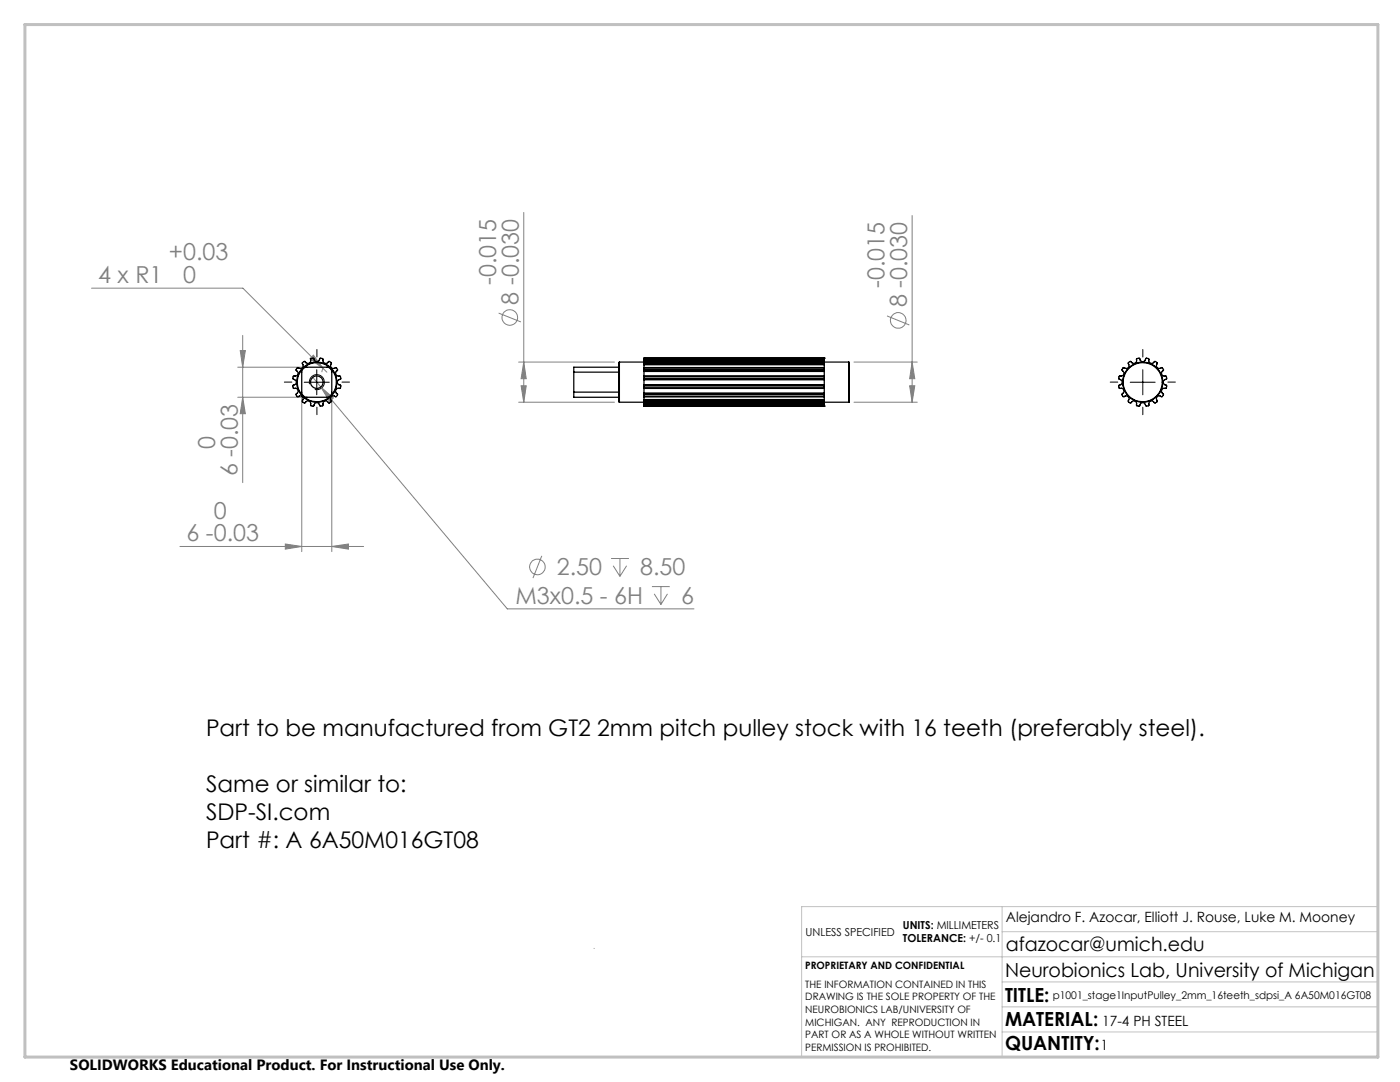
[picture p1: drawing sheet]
<svg xmlns="http://www.w3.org/2000/svg" width="279mm" height="216mm" viewBox="0 0 279 216" stroke-linecap="round" stroke-linejoin="round" font-family="sans-serif">
<g fill="none" stroke="#808080" stroke-width=".2">
<path d="M18.3 57.5h30.2l16 16.1M104.5 42.4v37.9M182 43v37.3M47.4 79.3h12.8v30.8M47.4 73.3h12.8M47.9 70h1.1l-.6 3.3zM48.4 79.3l.6 3.2h-1.1zM48.4 66.9v29.4M61.8 71.6l.7-.7 2 2.7zM62.4 75.3l1.6 1.9M64 77.2l2.5 2.2-.7 .7zM64 77.2l37.2 44.3h37.3"/>
<path d="M64.5 73.6l-.3 .7M64.5 73.6l.7 .7M66.2 79.3v30.8M99.5 62.5l4.5 1.7M103.5 72.2h19.1M104 77h1l-.5 3.3zM104.5 72.2l.5 3.4h-1zM170.4 72.2h12.7M177 63l4.5 1.8M181.5 77h1.1l-.6 3.3zM182 72.2l.6 3.4h-1.1zM103.5 80.3h19.1"/>
<path d="M170.4 80.3h12.7M35.9 109h36.7M56.9 108.5l3.3 .5-3.3 .6zM66.2 109l3.3-.5v1.1zM108.1 110.9l-1.7 4.5M122 111.4h3.5M122.4 112.9l1.3 2.1M123.7 111.4v3.6M125.1 112.9l-1.4 2.1M130.1 117.1h3.6M130.6 118.5l1.3 2.1M131.9 117.1v3.5"/>
<path d="M133.2 118.5l-1.3 2.1"/>
<circle cx="101.7" cy="63.4" r="1.55"/>
<circle cx="179.3" cy="63.9" r="1.56"/>
<circle cx="107.2" cy="113.1" r="1.55"/>
</g>
<path d="M60.7 76.3h5M61.8 76.7a1.51 1.51 0 0 1 1.3-1.9 1.51 1.51 0 0 1 1.6 1.6 1.51 1.51 0 0 1-1.9 1.3M63.2 73.8v5M225.6 76.3h4.9M228.1 73.8v5" fill="none" stroke="#000" stroke-width=".2"/>
<path d="M58.2 76.2h-1.5M63.2 71.2v-1.5M68.2 76.2h1.5M223.1 76.2h-1.5M228.1 71.2v-1.5M233.1 76.2h1.5M63.2 81.2v1.5M228.1 81.2v1.5" fill="none" stroke="#000" stroke-width=".2" stroke-dasharray="15.2 1.3 1.3 1.3"/>
<path d="M118.6 189.2v.1M160 190.9h115M200 185.9h75M200 180.9v30M200 195.9h75M275 180.9h-115v30M200 205.9h75M200 200.9h75" fill="none" stroke="#c0c0c0" stroke-width=".2"/>
<path d="M5 4.9h270v206h-270z" fill="none" stroke="#c0c0c0" stroke-width=".6"/>
<g fill="#808080">
<path d="M62.5 70.9l-.7 .7 2.7 2zM56.9 108.5l3.3 .5-3.3 .6zM66.2 109l3.3-.5v1.1zM64 77.2l1.8 2.9 .7-.7z"/>
<path d="M104.5 72.2l.5 3.4h-1zM104 77h1l-.5 3.3zM182 72.2l.6 3.4h-1.1zM181.5 77h1.1l-.6 3.3zM47.9 70h1.1l-.6 3.3zM48.4 79.3l.6 3.2h-1.1z"/>
</g>
<g fill="none" stroke="#000" stroke-width=".25">
<path d="M59.3 73.4l.2-.1a.59 .59 0 0 0 .8 .1 .59 .59 0 0 0 .1-.8l-.1-.2 .3-.2a.25 .25 0 0 1 .2-.1 .25 .25 0 0 1 .2 .2 .64 .64 0 0 0 .8 0 .64 .64 0 0 0 .2-.7l.1-.1a.37 .37 0 0 1 .4 0 .37 .37 0 0 1 .2 .4 .63 .63 0 0 0 .7 .2 .63 .63 0 0 0 .5-.6h.1a.36 .36 0 0 1 .4 .1 .36 .36 0 0 1 .1 .4 .62 .62 0 0 0 .5 .5 .62 .62 0 0 0 .6-.4l.2 .1a.33 .33 0 0 1 .3 .2 .33 .33 0 0 1-.1 .4 .6 .6 0 0 0 .3 .6 .6 .6 0 0 0 .7-.1l.2 .1a.35 .35 0 0 1 .2 .4 .35 .35 0 0 1-.3 .3 .66 .66 0 0 0 .1 .7 .66 .66 0 0 0 .7 .2v.2a.35 .35 0 0 1 .1 .4 .35 .35 0 0 1-.4 .2 .61 .61 0 0 0-.2 .6 .61 .61 0 0 0 .6 .5v.3a.3 .3 0 0 1-.2 .3 .3 .3 0 0 1-.3 0 .62 .62 0 0 0-.5 .5 .62 .62 0 0 0 .4 .6l-.1 .2a.35 .35 0 0 1-.2 .4 .35 .35 0 0 1-.4-.2 .65 .65 0 0 0-.6 .4 .65 .65 0 0 0 0 .7l-.5 .3a.61 .61 0 0 0-.7-.4 .61 .61 0 0 0-.4 .8v.1l-.2 .1a.35 .35 0 0 1-.4 0 .35 .35 0 0 1-.2-.3 .56 .56 0 0 0-.6-.3 .56 .56 0 0 0-.4 .6h-.3a.34 .34 0 0 1-.3-.1 .34 .34 0 0 1-.1-.4 .66 .66 0 0 0-.5-.4 .66 .66 0 0 0-.7 .3h-.2a.35 .35 0 0 1-.3-.3 .35 .35 0 0 1 .2-.4 .68 .68 0 0 0-.4-.6 .68 .68 0 0 0-.7 .1l-.1-.1a.35 .35 0 0 1-.2-.4 .35 .35 0 0 1 .2-.3 .67 .67 0 0 0 0-.7 .67 .67 0 0 0-.7-.2l-.1-.1a.34 .34 0 0 1-.1-.4 .34 .34 0 0 1 .4-.2 .62 .62 0 0 0 .3-.7 .62 .62 0 0 0-.6-.5v-.2a.33 .33 0 0 1 .1-.3 .33 .33 0 0 1 .3-.1 .67 .67 0 0 0 .5-.5 .67 .67 0 0 0-.3-.7zM60.5 73.6l.5-.3h4.2a.96 .96 0 0 1 1 1v3.9a1.02 1.02 0 0 1-1 1.1h-4a1.09 1.09 0 0 1-1-1.1v-3.9zM114.5 78.2v1.1h9M114.5 74.3h9M114.5 78.2h9M114.5 74.3v3.9M123.5 73.3h-9v1M123.6 72.2v8.1M123.6 72.2l-.1 .2v7.8l.1 .1M123.6 72.2h4.9M128.5 75.5v.2M128.5 76.8v.2"/>
<path d="M128.5 75.1v.4M128.5 77v.4M128.5 75v.1M128.5 77.4v.1M128.5 75.7v.1M128.5 76.8h.1M128.5 75.8v1M128.5 74.1v.9M128.5 77.5v.9M128.5 73.7v.2M128.5 78.6v.2M128.5 73.4v.3"/>
<path d="M128.5 78.8v.3M128.5 73.9v.2M128.5 78.4v.2M128.5 73.3v.1M128.5 79.1v.1M128.5 72.8v.5M128.5 79.2v.5M128.5 72.4v.2M128.5 80v.2M128.5 72.6v.2M128.5 79.7v.3M128.5 72.1v.3"/>
<path d="M128.5 72.1h.1M128.5 71.5v.2M128.5 71.7v.3M128.5 71.5h.1M128.5 75h36M128.5 77.5h36M128.5 73.3h36M128.5 79.2h36M128.5 72.1h36M128.5 71.5h36M128.5 75.5h36M128.5 75.7h36"/>
<path d="M128.5 76.8h36M128.5 77h36M128.5 75.1h36M128.5 77.4h36M128.5 75.8h36M128.5 74.1h36M128.5 78.4h36M128.5 73.7h36M128.5 73.9h36M128.5 78.6h36M128.5 78.8h36M128.5 73.4h36"/>
<path d="M128.5 79.1h36M128.5 72.8h36M128.5 79.7h36M128.5 72.4h36M128.5 72.6h36M128.5 80h36M128.5 72v.1M128.5 72h36M128.5 71.7h36M164.5 75.5v.2M164.5 76.8v.2M164.5 75.1v.4"/>
<path d="M164.5 77v.4M164.5 75v.1M164.5 77.4v.1M164.5 75.7v.1M164.5 76.8h.1M164.5 75.8v1M164.5 74.1v.9M164.5 77.5v.9M164.5 73.7v.2M164.5 78.6v.2M164.5 73.4v.3M164.5 78.8v.3"/>
<path d="M164.5 73.9v.2M164.5 78.4v.2M164.5 73.3v.1M164.5 79.1v.1M164.5 72.8v.5M164.5 79.2v.5M164.5 72.4v.2M164.5 80v.2M164.5 72.6v.2M164.5 79.7v.3M164.5 72.1v.3M164.5 71.5v.2"/>
<path d="M164.5 71.7v.3M164.5 71.5h.1M164.5 72.2h4.9M164.5 72v.1M169.4 72.2v8.1M169.4 72.2l.1 .2v7.8l-.1 .1M224.1 73.4l.1-.1a.62 .62 0 0 0 .9 .1 .62 .62 0 0 0 0-.9l.1-.2a.35 .35 0 0 1 .4-.2 .35 .35 0 0 1 .3 .3 .66 .66 0 0 0 .7-.1 .66 .66 0 0 0 .2-.7l.2-.1a.34 .34 0 0 1 .4 0 .34 .34 0 0 1 .1 .4 .63 .63 0 0 0 .7 .2 .63 .63 0 0 0 .5-.6h.1a.37 .37 0 0 1 .4 .1 .37 .37 0 0 1 .1 .4 .62 .62 0 0 0 .5 .5 .62 .62 0 0 0 .6-.4l.3 .1a.33 .33 0 0 1 .3 .2 .33 .33 0 0 1-.2 .4 .65 .65 0 0 0 .4 .6 .65 .65 0 0 0 .7-.1l.1 .1a.38 .38 0 0 1 .2 .4 .38 .38 0 0 1-.2 .3 .59 .59 0 0 0 0 .7 .59 .59 0 0 0 .7 .2l.1 .2a.37 .37 0 0 1 0 .4 .37 .37 0 0 1-.4 .2 .66 .66 0 0 0-.1 .7 .66 .66 0 0 0 .5 .4v.1a.35 .35 0 0 1-.1 .5 .35 .35 0 0 1-.4 0 .66 .66 0 0 0-.4 .5 .66 .66 0 0 0 .3 .7v.1a.35 .35 0 0 1-.3 .4 .35 .35 0 0 1-.4-.2 .68 .68 0 0 0-.6 .4 .68 .68 0 0 0 .1 .7l-.1 .1a.38 .38 0 0 1-.4 .2 .38 .38 0 0 1-.3-.2 .61 .61 0 0 0-.7 0 .61 .61 0 0 0-.2 .7l-.1 .1a.36 .36 0 0 1-.4 .1 .36 .36 0 0 1-.2-.4 .62 .62 0 0 0-.7-.3 .62 .62 0 0 0-.5 .6h-.2a.31 .31 0 0 1-.4-.1 .31 .31 0 0 1 0-.4 .66 .66 0 0 0-.5-.4 .66 .66 0 0 0-.7 .3h-.1a.35 .35 0 0 1-.3-.3 .35 .35 0 0 1 .1-.4 .65 .65 0 0 0-.4-.6 .65 .65 0 0 0-.7 .1l-.1-.1a.33 .33 0 0 1-.2-.4 .33 .33 0 0 1 .3-.3 .67 .67 0 0 0-.1-.7 .67 .67 0 0 0-.7-.2l-.1-.1a.36 .36 0 0 1 0-.5 .36 .36 0 0 1 .4-.1 .68 .68 0 0 0 .1-.7 .68 .68 0 0 0-.5-.5v-.2a.36 .36 0 0 1 .1-.3 .36 .36 0 0 1 .4-.1 .66 .66 0 0 0 .4-.5 .66 .66 0 0 0-.3-.7zM123.6 80.3h4.9M128.5 80.2v.2M128.5 80.8v.2M128.5 80.5v.3M128.5 81h.1"/>
<path d="M128.5 80.4h36M128.5 81h36M128.5 80.2h36M128.5 80.4v.1M128.5 80.5h36M128.5 80.8h36M164.5 80.2v.2M164.5 80.4h.1M164.5 80.8v.2M164.5 80.5v.3M164.5 81h.1M164.5 80.3h4.9"/>
<path d="M164.5 80.4v.1"/>
<circle cx="63.2" cy="76.2" r="1.25"/>
<circle cx="63.2" cy="76.3" r="3.9"/>
<circle cx="63.2" cy="76.3" r="4"/>
<circle cx="228.1" cy="76.3" r="3.9"/>
<circle cx="228.1" cy="76.3" r="4"/>
</g>
<g font-size="4.7" fill="#808080">
<text x="33.7" y="51.9">+0.03</text>
<text x="19.6" y="56.4">4 x R1</text>
<text x="36.6" y="56.5">0</text>
<text x="99" y="56.9" transform="rotate(-90 99 56.9)">-0.015</text>
<text x="176.5" y="57.5" transform="rotate(-90 176.5 57.5)">-0.015</text>
<text x="103.5" y="60.8" transform="rotate(-90 103.5 60.8)">8 -0.030</text>
<text x="181" y="61.3" transform="rotate(-90 181 61.3)">8 -0.030</text>
<text x="42.9" y="89.6" transform="rotate(-90 42.9 89.6)">0</text>
<text x="47.4" y="95" transform="rotate(-90 47.4 95)">6 -0.03</text>
<text x="37.2" y="108">6 -0.03</text>
<text x="42.7" y="103.5">0</text>
<text x="111.1" y="114.8">2.50</text>
<text x="127.8" y="114.8">8.50</text>
<text x="102.9" y="120.4">M3x0.5 - 6H</text>
<text x="135.9" y="120.4">6</text>
</g>
<g font-size="4.6">
<text x="41.1" y="146.9">Part to be manufactured from GT2 2mm pitch pulley stock with 16 teeth (preferably steel).</text>
<text x="41.1" y="158.1">Same or similar to:</text>
<text x="41.1" y="163.7">SDP-SI.com</text>
<text x="41.1" y="169.2">Part #: A 6A50M016GT08</text>
</g>
<g font-size="3.9">
<text x="200.7" y="189.8">afazocar@umich.edu</text>
<text x="200.6" y="194.9">Neurobionics Lab, University of Michigan</text>
<text x="200.6" y="199.8">TITLE:</text>
<text x="200.6" y="209.5">QUANTITY:</text>
<text x="200.6" y="204.6">MATERIAL:</text>
</g>
<text font-size="3" x="14" y="213.5">SOLIDWORKS Educational Product. For Instructional Use Only.</text>
<g font-size="2.8">
<text x="200.7" y="183.9">Alejandro F. Azocar, Elliott J. Rouse, Luke M. Mooney</text>
<text x="219.7" y="209.5">1</text>
<text x="220" y="204.6">17-4 PH STEEL</text>
</g>
<g font-size="2.2">
<text x="180.2" y="185.3">UNITS: MILLIMETERS</text>
<text x="160.8" y="186.8">UNLESS SPECIFIED</text>
<text x="180.2" y="188">TOLERANCE: +/- 0.1</text>
</g>
<text font-size="2.1" x="210.1" y="199.3">p1001_stage1InputPulley_2mm_16teeth_sdpsi_A 6A50M016GT08</text>
<g font-size="2">
<text x="160.7" y="193.4">PROPRIETARY AND CONFIDENTIAL</text>
<text x="160.7" y="197.1">THE INFORMATION CONTAINED IN THIS</text>
<text x="160.7" y="199.6">DRAWING IS THE SOLE PROPERTY OF THE</text>
<text x="160.7" y="202.1">NEUROBIONICS LAB/UNIVERSITY OF</text>
<text x="160.7" y="204.6">MICHIGAN. ANY REPRODUCTION IN</text>
<text x="160.7" y="207.2">PART OR AS A WHOLE WITHOUT WRITTEN</text>
<text x="160.7" y="209.7">PERMISSION IS PROHIBITED.</text>
</g>
</svg>
